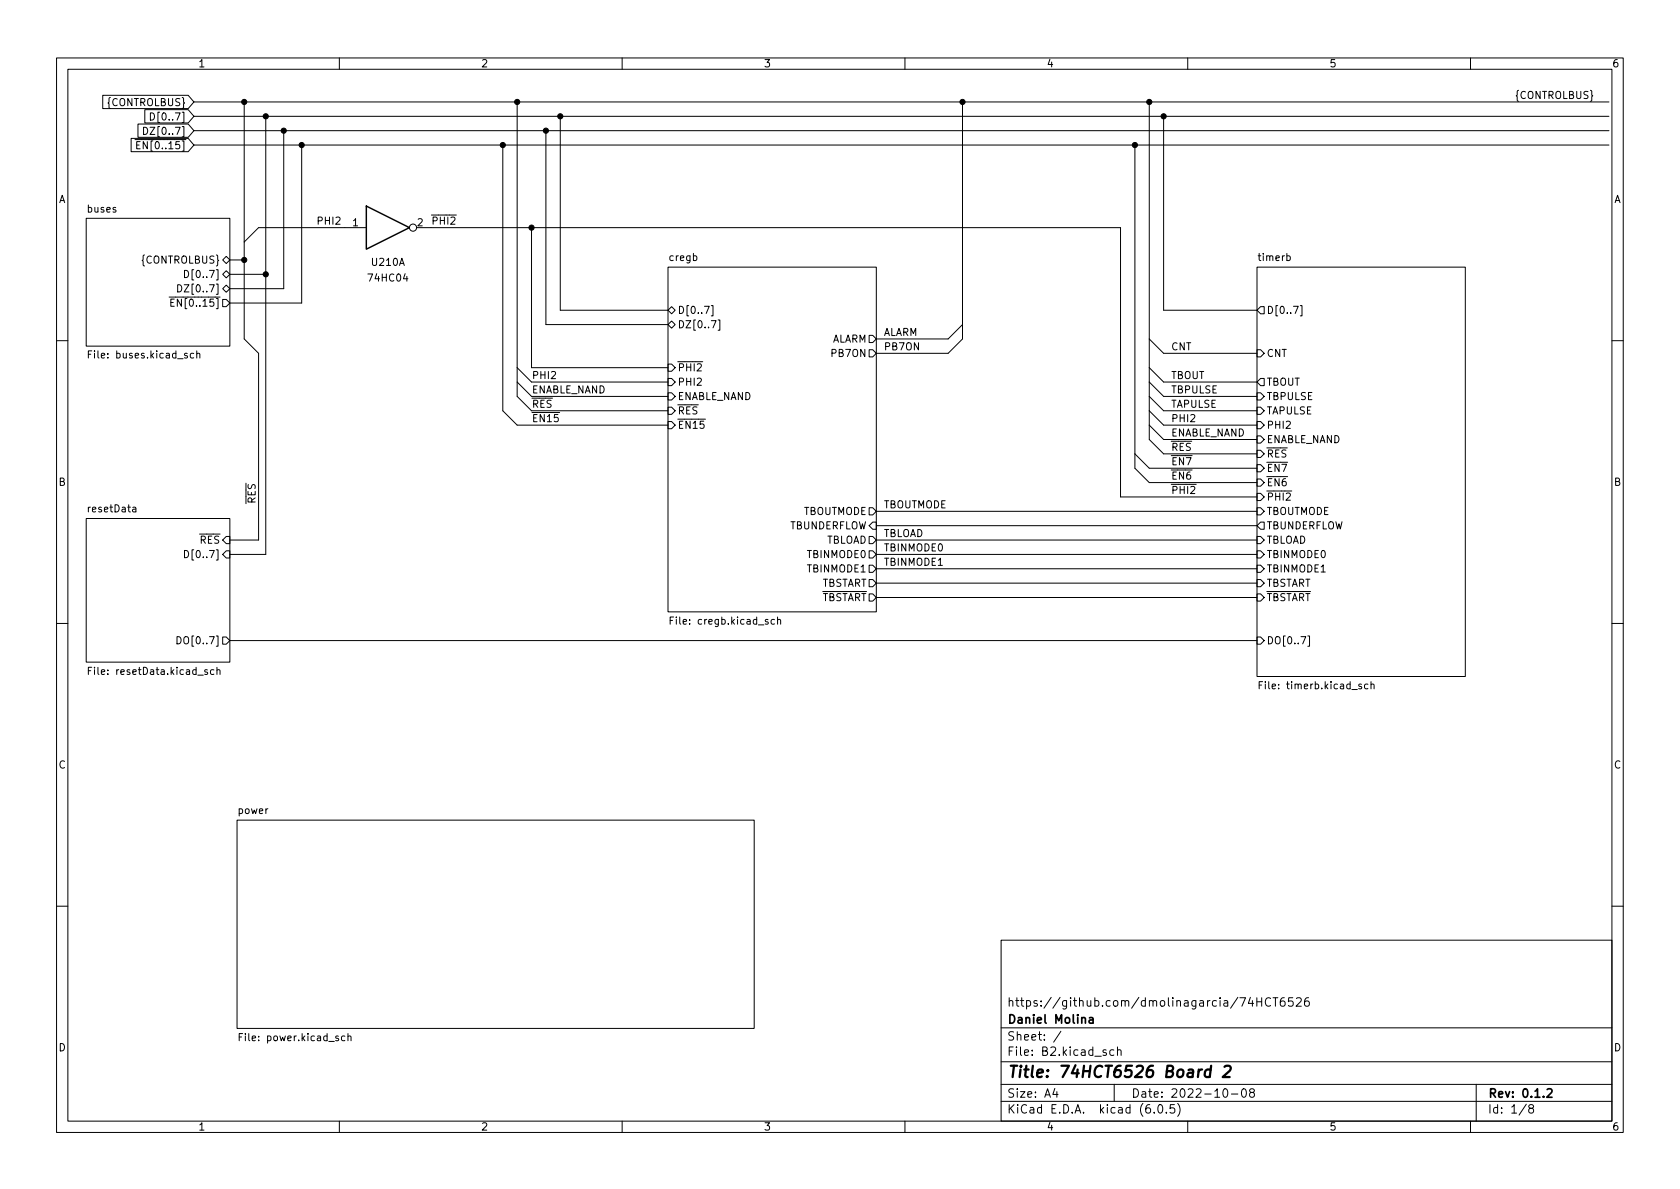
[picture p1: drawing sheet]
<svg xmlns="http://www.w3.org/2000/svg" width="297mm" height="210mm" viewBox="0 0 297 210" stroke-linecap="round" stroke-linejoin="round" font-family="sans-serif">
<g fill="none" stroke="#000" stroke-width=".18">
<path d="M10 10.2h277v190.1h-277zM12 12.2h273v186.1h-273zM18.2 16.9h15.1l1 1.1-1 1.2h-15.1zM25.6 19.4h7.7l1 1.2-1 1.1h-7.7zM26.6 20a.64 .64 0 0 1 .7 .6 .64 .64 0 0 1-.7 .6zM34.3 18h250.2M43.2 18v41.9l2.5 2.6v33h-5.1M60 10.2v2M91.4 18v52.1l2.6 2.5h24.1M110 10.2v2M160 10.2v2M170.2 18v41.9l-2.6 2.6h-12.7"/>
<path d="M203.2 18v59.7l2.5 2.6h16.5M210 10.2v2M260 10.2v2M15.2 38.6h25.4v22.6h-25.4zM23.2 24.5h10.1l1 1.1-1 1.2h-10.1zM24.4 21.9h8.9l1 1.2-1 1.2h-8.9zM25.4 22.5a.64 .64 0 0 1 .7 .6 .64 .64 0 0 1-.7 .7zM34.3 23.1h250.2M34.3 25.6h250.2M34.3 20.6h250.2M47 20.6v77.4h-6.4M50.2 23.1v27.9h-9.6"/>
<path d="M53.3 25.6v28h-12.7M88.9 25.6v47l2.5 2.6h26.7M96.5 23.1v34.3h21.6M99.1 20.6v34.3h19M200.7 25.6v57.2l2.5 2.5h19M205.7 20.6v34.3h16.5M31.4 50.4a.64 .64 0 0 1 .7 .6 .64 .64 0 0 1-.7 .6zM32.6 47.8a.64 .64 0 0 1 .8 .6 .64 .64 0 0 1-.8 .7zM39.4 46l.6-.7 .6 .7-.6 .6zM39.4 51l.6-.6 .6 .6-.6 .7zM39.4 48.5l.6-.6 .6 .6-.6 .6zM39.4 53h.6l.6 .6-.6 .6h-.6z"/>
<path d="M40.6 48.5h6.4M40.6 46h2.6M64.8 40.3h-19.1l-2.5 2.5M73.7 40.3h124.4v47.6h24.1M94 40.3v24.7h24.1M118.1 47.2h36.8v61h-36.8zM118.1 57.4l.6-.6 .7 .6-.7 .6zM118.7 54.2l.7 .7-.7 .6-.6-.6zM125.8 56.7h.8l-.5 1.3M125.8 54h.3v1.9h-.3M127 56.6h.3v1.8h-.3M153.7 59.3h.6l.6 .6-.6 .7h-.6z"/>
<path d="M170.2 57.4l-2.6 2.5h-12.7M203.2 59.9l2.5 2.6h16.5M222.2 47.2h36.9v72.4h-36.9zM222.9 54.2h.6v1.3h-.6l-.7-.6zM227.5 45.3l.4-.1 .2 .3-.1 .5h-.5M229.9 54h.3v1.9h-.3M10 60.2h2M15.6 62.6h.4M16.2 62h-.6v1.3M34.2 62.5h-.3l-.3 .2 .2 .6h.4M34.8 62.6l.2-.1h.3v.8M34.8 62v1.3"/>
<path d="M91.4 67.6l2.6 2.5h24.1M91.4 65l2.6 2.6h24.1M118.1 69.5h.6l.7 .6-.7 .6h-.6zM118.1 74.5h.6l.7 .7-.7 .6h-.6zM118.1 72h.6l.7 .6-.7 .7h-.6zM118.1 64.4h.6l.7 .6-.7 .7h-.6zM118.1 66.9h.6l.7 .7-.7 .6h-.6zM153.7 61.8h.6l.6 .7-.6 .6h-.6zM203.2 70.1l2.5 2.5h16.5M203.2 67.6l2.5 2.5h16.5M203.2 72.6l2.5 2.6h16.5M203.2 65l2.5 2.6h16.5"/>
<path d="M203.2 75.2l2.5 2.5h16.5M222.2 77.1h.7l.6 .6-.6 .7h-.7zM222.2 79.6h.7l.6 .7-.6 .6h-.7zM222.2 61.8h.7l.6 .7-.6 .6h-.7zM222.2 74.5h.7l.6 .7-.6 .6h-.7zM222.2 69.5h.7l.6 .6-.6 .6h-.7zM222.2 72h.7l.6 .6-.6 .7h-.7zM222.9 66.9h.6v1.3h-.6l-.7-.6zM285 60.2h2M15.2 91.7h25.4v25.4h-25.4zM32.6 97.3a.64 .64 0 0 1 .8 .7 .64 .64 0 0 1-.8 .6zM40 94.9h.6v1.2h-.6l-.6-.6z"/>
<path d="M40 97.4h.6v1.3h-.6l-.6-.7zM153.7 94.9h.6l.6 .6-.6 .6h-.6zM153.7 89.8h.6l.6 .6-.6 .7h-.6zM153.7 97.4h.6l.6 .6-.6 .7h-.6zM153.7 99.9h.6l.6 .7-.6 .6h-.6zM154.3 92.3h.6v1.3h-.6l-.6-.6zM154.9 98h67.3M154.9 95.5h67.3M154.9 93h67.3M154.9 90.4h67.3M200.7 80.3l2.5 2.5h19M222.2 94.9h.7l.6 .6-.6 .6h-.7z"/>
<path d="M222.2 97.4h.7l.6 .6-.6 .7h-.7zM222.2 82.2h.7l.6 .6-.6 .6h-.7zM222.2 84.7h.7l.6 .6-.6 .7h-.7zM222.2 87.2h.7l.6 .7-.6 .6h-.7zM222.2 89.8h.7l.6 .6-.6 .7h-.7zM222.2 99.9h.7l.6 .7-.6 .6h-.7zM222.9 92.3h.6v1.3h-.6l-.7-.6zM10 110.2h2M15.6 118.6h.4M16.2 118h-.6v1.3M31.3 112.6a.64 .64 0 0 1 .7 .6 .64 .64 0 0 1-.7 .7zM37.8 118.5l-.3-.1-.3 .3 .1 .5h.5"/>
<path d="M38.4 118.5l.1-.1 .3 .1 .1 .8M38.4 118v1.3M39.4 112.6h.6l.6 .7-.6 .6h-.6zM40.6 113.3h181.6M118.5 109.7h.4M119.1 109.1h-.6v1.3M136.9 109.6l-.3-.1-.3 .3 .2 .5h.4M137.5 109.7l.2-.2 .3 .1v.8M137.5 109.1v1.3M153.7 102.5h.6l.6 .6-.6 .7h-.6zM153.7 105h.6l.6 .7-.6 .6h-.6zM154.9 105.7h67.3"/>
<path d="M154.9 103.1h67.3M154.9 100.6h67.3M222.2 102.5h.7l.6 .6-.6 .7h-.7zM222.2 112.6h.7l.6 .7-.6 .6h-.7zM222.2 105h.7l.6 .7-.6 .6h-.7zM231.2 112.5h.3v1.8h-.3M285 110.2h2M222.6 121.1h.5M223.2 120.5h-.6v1.3M241.9 121h-.4l-.2 .2 .1 .5h.5M242.4 121.1l.2-.1h.3l.1 .8M242.4 120.5v1.3"/>
<path d="M41.9 145h91.4v36.9h-91.4zM10 160.2h2M177 166.3h108v32h-108zM221.1 176.4l-.4 1h.9M221.4 176.9v1M222.2 176.4v1.5M222.2 177.1h.9M223.1 176.4v1.5M224.6 176.6a.6 .6 0 0 0-.7 0 .6 .6 0 0 0-.2 .7 .56 .56 0 0 0 .3 .6 .56 .56 0 0 0 .6-.1M225.1 176.4h.8M225.5 176.4v1.5M227.1 176.4a.59 .59 0 0 0-.7 .7v.5l.1 .3h.4l.2-.1 .1-.5-.1-.2-.5-.1-.2 .3"/>
<path d="M228.6 176.4h-.7l-.1 .7 .2-.1 .5 .1 .1 .2v.5l-.2 .1-.6-.1M229.2 176.6l.6-.2 .2 .2 .1 .3-1 1h1M231.4 176.4a.59 .59 0 0 0-.8 .7v.5l.2 .3h.4l.2-.1 .1-.5-.1-.2-.5-.1-.3 .3M285 160.2h2M42.3 183.4h.4M42.9 182.8h-.6v1.2M60 198.3v2M61 183.3l-.4-.1-.2 .2 .1 .6h.5M61.5 183.3l.2-.1 .3 .1 .1 .7M61.5 182.8v1.2M110 198.3v2M160 198.3v2"/>
<path d="M177 194.8h108M177 191.8h108M177 187.8h108M177 181.8h108M186.5 192.5l-.4 1h1M186.9 193v1M187.6 182.4l-1.3 1.9M195.6 185.7l-.4-.1-.2 .2 .1 .3 .5 .1v.4h-.6M196.9 185.7l-.4-.1-.3 .3v.4l.2 .3h.5M197 191.8v3M197.6 185.8l.2-.2 .3 .1 .1 .9M197.6 185.1v1.5"/>
<path d="M204.1 196.7v.1M204.9 195.4l.2-.1a.81 .81 0 0 1 .6 .7 .81 .81 0 0 1-.3 .8h-.2a.81 .81 0 0 1-.6-.6 .81 .81 0 0 1 .3-.8zM206.2 196.7v.1M207.6 195.3h-.7v.7l.2-.1 .5 .1 .1 .2-.1 .5-.2 .1-.5-.1M208.2 195.1a1.72 1.72 0 0 1 0 2.3M210 198.3v2M216.4 192.6l.2-.1a.81 .81 0 0 1 .6 .7 .81 .81 0 0 1-.3 .8h-.2a.81 .81 0 0 1-.6-.6 .81 .81 0 0 1 .3-.8zM217.7 193.5h1.2M219.7 192.6l.2-.1a.81 .81 0 0 1 .5 .7 .81 .81 0 0 1-.3 .8h-.1a.81 .81 0 0 1-.6-.6 .81 .81 0 0 1 .3-.8zM221.2 193.2l-.3-.3 .1-.2 .2-.2 .4 .1 .2 .2-.1 .2-.6 .2-.2 .3 .1 .4 .2 .1h.4l.2-.3-.1-.4-.2-.1M260 198.3v2M261 191.8v6.5"/>
<path d="M269.9 195.3l-1.3 1.9M270.6 196l-.3-.3 .1-.2 .2-.2 .4 .1 .2 .2-.1 .2-.7 .2-.1 .3v.2l.3 .3h.4l.2-.3-.1-.4-.2-.1"/>
<circle cx="73" cy="40.3" r=".63"/>
</g>
<path d="M192.6 180h.6l.1 .9M193.3 180.3l-.5 .1a.29 .29 0 0 0-.3 .2 .29 .29 0 0 0 .3 .3h.5M273.6 192.7l.5-.2 .2 .2 .1 .3-.9 1h.9" fill="none" stroke="#000" stroke-width=".3"/>
<path d="M214 189.2a.66 .66 0 0 0-.9 .3l-.1 .6 .1 .3 .2 .1 .6-.1M214.1 188.5l-.2 2M216.5 188.7l.3-.2h.5a.45 .45 0 0 1 .3 .5l-.1 .3-1.3 1.2h1.2" fill="none" stroke="#000" stroke-width=".4"/>
<path d="M64.8 36.4l7.6 3.9-7.6 3.8z" fill="none" stroke="#000" stroke-width=".25"/>
<g fill="#000" stroke="#000" stroke-width=".18">
<circle cx="43.2" cy="18" r=".46"/>
<circle cx="91.4" cy="18" r=".46"/>
<circle cx="170.2" cy="18" r=".46"/>
<circle cx="203.2" cy="18" r=".46"/>
<circle cx="47" cy="20.6" r=".46"/>
<circle cx="50.2" cy="23.1" r=".46"/>
<circle cx="53.3" cy="25.6" r=".46"/>
<circle cx="88.9" cy="25.6" r=".46"/>
<circle cx="96.5" cy="23.1" r=".46"/>
<circle cx="99.1" cy="20.6" r=".46"/>
<circle cx="200.7" cy="25.6" r=".46"/>
<circle cx="205.7" cy="20.6" r=".46"/>
<circle cx="43.2" cy="46" r=".46"/>
<circle cx="47" cy="48.5" r=".46"/>
<circle cx="94" cy="40.3" r=".46"/>
</g>
<text font-size="2.8" x="178" y="190.6">Title: 74HCT6526 Board 2</text>
<g font-size="2.1">
<text x="178" y="178">https://github.com/dmolinagarcia/74HCT6526</text>
<text x="178" y="184">Sheet: /</text>
<text x="178" y="181">Daniel Molina</text>
<text x="178" y="186.7">File: B2.kicad_sch</text>
<text x="178" y="196.9">KiCad E.D.A. kicad (6.0.5)</text>
<text x="178" y="194.1">Size: A4</text>
<text x="200" y="194.1">Date: 2022-10-08</text>
<text x="263" y="194.1">Rev: 0.1.2</text>
<text x="263" y="196.9">Id: 1/8</text>
</g>
<g font-size="1.8">
<text x="35" y="11.9">1</text>
<text x="85" y="11.9">2</text>
<text x="135" y="11.9">3</text>
<text x="185" y="11.9">4</text>
<text x="235" y="11.9">5</text>
<text x="285" y="11.9">6</text>
<text x="268.1" y="17.5">{CONTROLBUS}</text>
<text x="19.1" y="18.8">{CONTROLBUS}</text>
<text x="26.5" y="23.8">DZ[0..7]</text>
<text x="27.6" y="21.3">D[0..7]</text>
<text x="24" y="26.4">~{EN[0..15]}</text>
<text x="10.3" y="35.9">A</text>
<text x="285.3" y="35.9">A</text>
<text x="15.5" y="37.6">buses</text>
<text x="55.9" y="39.7">PHI2</text>
<text x="62.4" y="40">1</text>
<text x="73.8" y="40">2</text>
<text x="76.2" y="39.7">~{PHI2}</text>
<text x="25.1" y="46.6">{CONTROLBUS}</text>
<text x="65.8" y="47">U210A</text>
<text x="118.4" y="46.1">cregb</text>
<text x="222.7" y="46.1">timerb</text>
<text x="32.5" y="51.7">DZ[0..7]</text>
<text x="33.6" y="49.1">D[0..7]</text>
<text x="65.3" y="49.8">74HC04</text>
<text x="30" y="54.2">~{EN[0..15]}</text>
<text x="119.8" y="58">DZ[0..7]</text>
<text x="119.8" y="55.5">D[0..7]</text>
<text x="156.2" y="59.4">ALARM</text>
<text x="223.9" y="55.5">D[0..7]</text>
<text x="16.3" y="63.4">File: buses.kicad_sch</text>
<text x="119.8" y="65.7">~{PHI2}</text>
<text x="146.9" y="60.6">ALARM</text>
<text x="147.2" y="63.1">PB7ON</text>
<text x="156.2" y="61.9">PB7ON</text>
<text x="207" y="61.9">CNT</text>
<text x="223.9" y="63.1">CNT</text>
<text x="94" y="69.6">ENABLE_NAND</text>
<text x="94" y="67">PHI2</text>
<text x="119.8" y="70.7">ENABLE_NAND</text>
<text x="119.8" y="68.2">PHI2</text>
<text x="207" y="67">TBOUT</text>
<text x="207" y="69.6">TBPULSE</text>
<text x="223.9" y="70.7">TBPULSE</text>
<text x="223.9" y="68.2">TBOUT</text>
<text x="94" y="74.6">~{EN15}</text>
<text x="94" y="72.1">~{RES}</text>
<text x="119.8" y="75.8">~{EN15}</text>
<text x="119.8" y="73.3">~{RES}</text>
<text x="207" y="77.2">ENABLE_NAND</text>
<text x="207" y="72.1">TAPULSE</text>
<text x="207" y="74.6">PHI2</text>
<text x="223.9" y="75.8">PHI2</text>
<text x="223.9" y="73.3">TAPULSE</text>
<text x="207" y="82.3">~{EN7}</text>
<text x="207" y="79.7">~{RES}</text>
<text x="223.9" y="83.4">~{EN7}</text>
<text x="223.9" y="78.4">ENABLE_NAND</text>
<text x="223.9" y="80.9">~{RES}</text>
<text x="10.3" y="85.9">B</text>
<text x="45.2" y="89.1" transform="rotate(-90 45.2 89.1)">~{RES}</text>
<text x="156.2" y="89.9">TBOUTMODE</text>
<text x="207" y="84.8">~{EN6}</text>
<text x="207" y="87.3">~{PHI2}</text>
<text x="223.9" y="86">~{EN6}</text>
<text x="223.9" y="88.5">~{PHI2}</text>
<text x="285.3" y="85.9">B</text>
<text x="15.8" y="90.6">resetData</text>
<text x="139.4" y="93.6">TBUNDERFLOW</text>
<text x="141.9" y="91.1">TBOUTMODE</text>
<text x="156.2" y="95">TBLOAD</text>
<text x="223.9" y="93.6">TBUNDERFLOW</text>
<text x="223.9" y="91.1">TBOUTMODE</text>
<text x="33.6" y="98.7">D[0..7]</text>
<text x="34" y="96.1">~{RES}</text>
<text x="142.9" y="98.7">TBINMODE0</text>
<text x="142.9" y="101.2">TBINMODE1</text>
<text x="145.9" y="96.1">TBLOAD</text>
<text x="156.2" y="97.5">TBINMODE0</text>
<text x="156.2" y="100">TBINMODE1</text>
<text x="223.9" y="96.1">TBLOAD</text>
<text x="223.9" y="98.7">TBINMODE0</text>
<text x="223.9" y="101.2">TBINMODE1</text>
<text x="143.7" y="106.3">~{TBSTART}</text>
<text x="145" y="103.8">TBSTART</text>
<text x="223.9" y="103.8">TBSTART</text>
<text x="223.9" y="106.3">~{TBSTART}</text>
<text x="32.2" y="113.9">DO[0..7]</text>
<text x="119.3" y="110.4">File: cregb.kicad_sch</text>
<text x="223.9" y="113.9">DO[0..7]</text>
<text x="16.6" y="119.3">File: resetData.kicad_sch</text>
<text x="223.5" y="121.9">File: timerb.kicad_sch</text>
<text x="10.3" y="135.9">C</text>
<text x="285.3" y="135.9">C</text>
<text x="42.1" y="143.9">power</text>
<text x="10.3" y="185.9">D</text>
<text x="43" y="184.1">File: power.kicad_sch</text>
<text x="285.3" y="185.9">D</text>
<text x="35" y="199.9">1</text>
<text x="85" y="199.9">2</text>
<text x="135" y="199.9">3</text>
<text x="185" y="199.9">4</text>
<text x="235" y="199.9">5</text>
<text x="285" y="199.9">6</text>
</g>
</svg>
